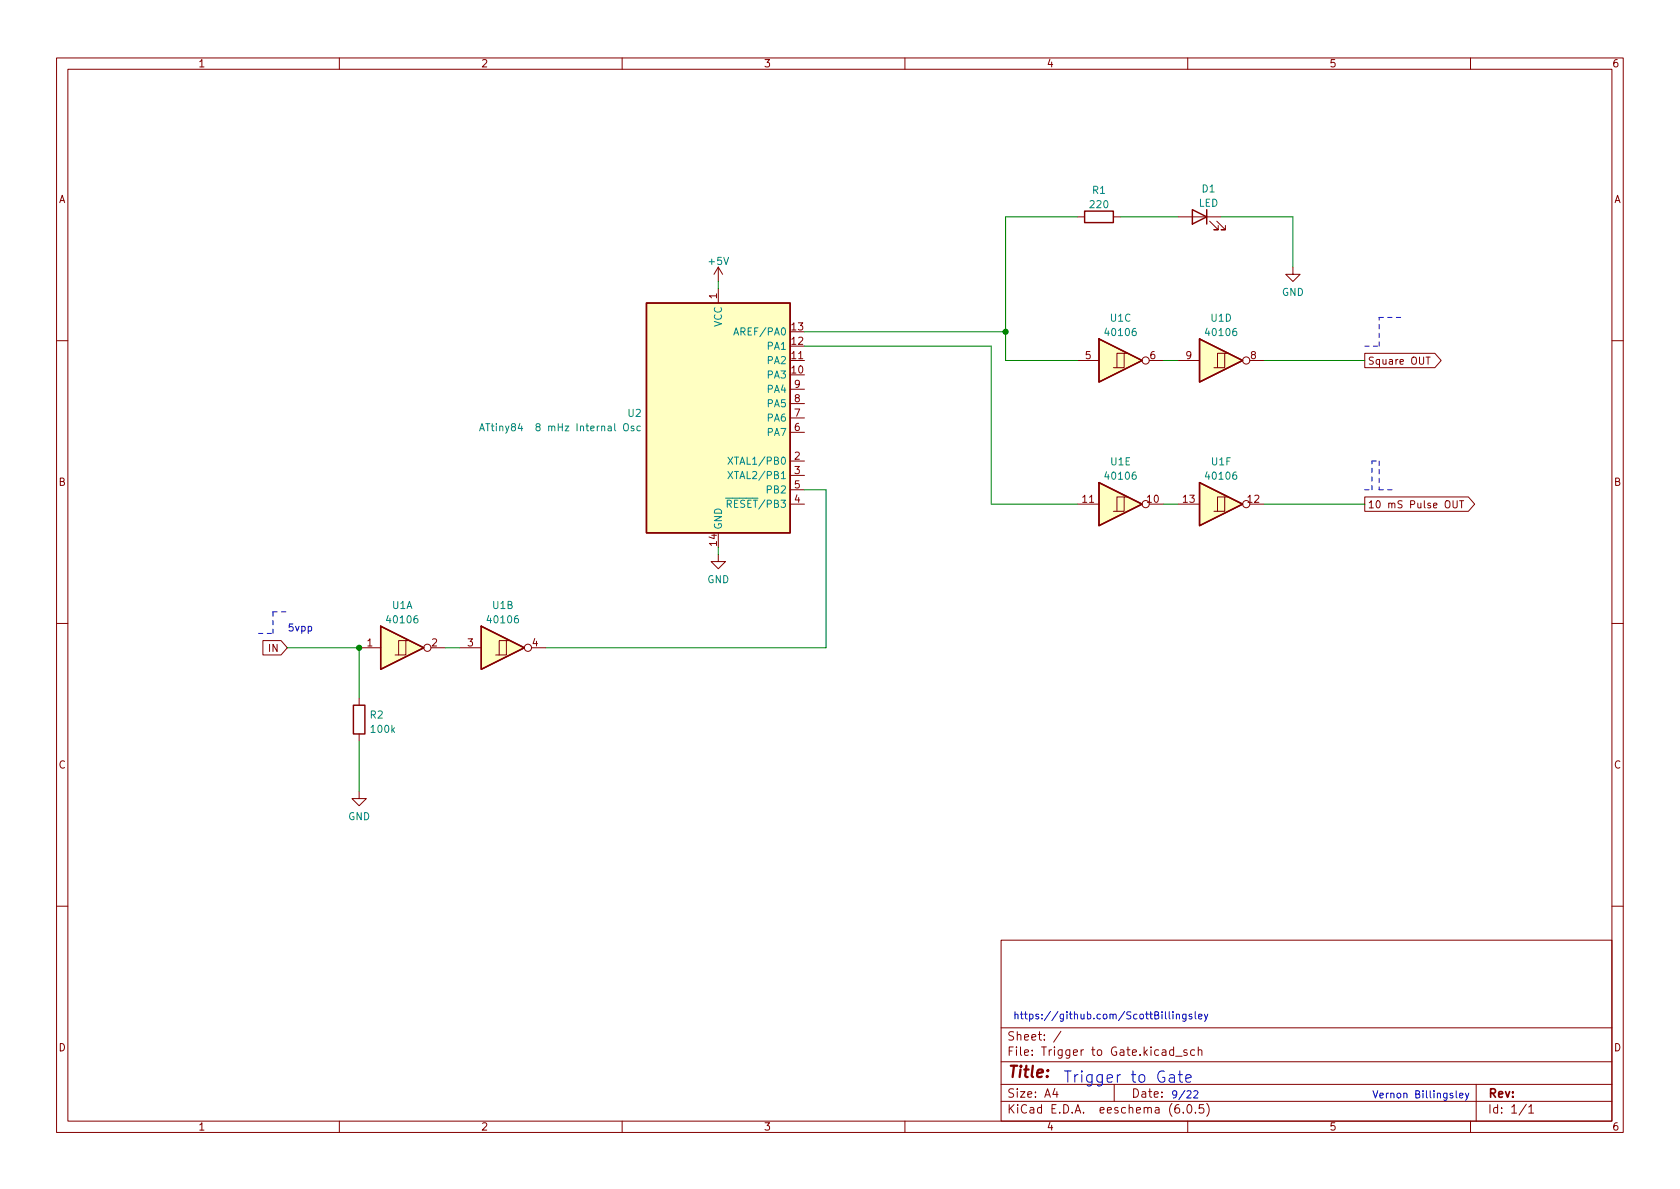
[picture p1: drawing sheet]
<svg xmlns="http://www.w3.org/2000/svg" width="297mm" height="210mm" viewBox="0 0 297 210" stroke-linecap="round" stroke-linejoin="round" font-family="sans-serif">
<g fill="none" stroke="#840000" stroke-width=".18">
<path d="M10 10.2h277v190.1h-277zM12 12.2h273v186.1h-273zM60 10.2v2M110 10.2v2M160 10.2v2M210 10.2v2M260 10.2v2M190.5 38.3h1.3M196.8 38.3h1.3M208.3 38.3h7.6M213.9 39.1l1.5 1.5h-.8h.8v-.7M215.1 39.1l1.6 1.5h-.8h.8v-.7"/>
<path d="M127 47.2v2.6M127 51v2.6M127 47.2l-.8 1.3M127 47.2l.8 1.3M228.6 47.2v1.3h1.3l-1.3 1.3-1.3-1.3h1.3M10 60.2h2M139.7 63.7h2.5M139.7 76.4h2.5M139.7 73.9h2.5M139.7 71.4h2.5M139.7 68.8h2.5M190.5 63.7h3.8"/>
<path d="M198.8 62.5h-1.3v2.5M199.4 62.5h-.6v2.5h-2M203.2 63.7h2.5M208.3 63.7h3.8M216.5 62.5h-1.2v2.5M217.2 62.5h-.7v2.5h-1.9M221 63.7h2.5M241.3 62.5h12.4l1.1 1.2-1.1 1.3h-12.4zM252.1 63.1h.8M252.5 63.1v1.3M285 60.2h2M127 98v1.3h1.3l-1.3 1.3-1.3-1.3h1.3"/>
<path d="M139.7 89.1h2.5M139.7 81.5h2.5M139.7 84.1h2.5M139.7 86.6h2.5M190.5 89.1h3.8M198.8 87.9h-1.3v2.5M199.4 87.9h-.6v2.5h-2M203.2 89.1h2.5M208.3 89.1h3.8M216.5 87.9h-1.2v2.5M217.2 87.9h-.7v2.5h-1.9M221 89.1h2.5"/>
<path d="M241.3 87.9h18.3l1.1 1.2-1.1 1.3h-18.3zM256.9 88.5v1.1l.3 .2h.2l.2-.2v-1.1M258.1 88.5h.7M258.4 88.5v1.3M10 110.2h2M46.5 113.3h3.2l1.1 1.2-1.1 1.3h-3.2zM63.5 114.5h3.8M71.8 113.3h-1.3v2.5M72.4 113.3h-.6v2.5h-2M76.2 114.5h2.5M81.3 114.5h3.8M89.5 113.3h-1.2v2.5"/>
<path d="M90.2 113.3h-.7v2.5h-1.9M94 114.5h2.5M285 110.2h2M63.5 139.9v1.3h1.3l-1.3 1.3-1.3-1.3h1.3M63.5 123.4v1.3M63.5 129.8v1.3M10 160.2h2M177 166.3h108v32h-108zM285 160.2h2M60 198.3v2M110 198.3v2M160 198.3v2"/>
<path d="M177 194.8h108M177 191.8h108M177 187.8h108M177 181.8h108M186.5 192.5l-.4 1h1M186.9 193v1M187.6 182.4l-1.3 1.9M197 191.8v3M207.5 185.7l-.4-.1-.3 .3v.4l.1 .3h.6M207.5 185.1v1.5M207.9 186.8h1.1M208.4 195.3a.59 .59 0 0 0-.7 .7v.5l.2 .3h.4l.2-.1 .1-.5-.2-.2-.4-.1-.3 .3"/>
<path d="M209.2 196.7v.1M209.9 185.7l-.4-.1-.2 .2 .1 .3 .5 .1v.4h-.6M210 198.3v2M210.1 195.4l.1-.1a.81 .81 0 0 1 .6 .7 .81 .81 0 0 1-.3 .8h-.1a.81 .81 0 0 1-.6-.6 .81 .81 0 0 1 .3-.8zM211.2 185.7l-.4-.1-.3 .3v.4l.1 .3h.6M211.4 196.7v.1M211.9 185.8l.2-.2 .3 .1 .1 .9M211.9 185.1v1.5M212.8 195.3h-.7l-.1 .7 .2-.1 .5 .1 .2 .2-.1 .5-.2 .1-.6-.1M213.4 195.1a1.72 1.72 0 0 1 0 2.3M260 198.3v2M261 191.8v6.5"/>
<path d="M269.9 195.3l-1.3 1.9M270.3 195.8l.4-.5v1.5M270.3 196.8h.9"/>
<circle cx="202.6" cy="63.7" r=".63"/>
<circle cx="220.3" cy="63.7" r=".63"/>
<circle cx="202.6" cy="89.1" r=".63"/>
<circle cx="220.3" cy="89.1" r=".63"/>
<circle cx="75.6" cy="114.5" r=".63"/>
<circle cx="93.3" cy="114.5" r=".63"/>
</g>
<g fill="#ffffc2" stroke="#ffffc2" stroke-width=".18">
<path d="M212.1 85.3l7.6 3.8-7.6 3.9z"/>
<path d="M114.3 53.6h25.4v40.6h-25.4z"/>
<path d="M85.1 110.7l7.6 3.8-7.6 3.9z"/>
<path d="M194.3 59.9l7.6 3.8-7.6 3.9z"/>
<path d="M67.3 110.7l7.6 3.8-7.6 3.9z"/>
<path d="M194.3 85.3l7.6 3.8-7.6 3.9z"/>
<path d="M212.1 59.9l7.6 3.8-7.6 3.9z"/>
</g>
<path d="M191.8 37.3h5v2.1h-5zM210.8 37.1l2.6 1.2-2.6 1.3zM213.4 37.1v2.5M114.3 53.6h25.4v40.6h-25.4zM194.3 59.9l7.6 3.8-7.6 3.9zM212.1 59.9l7.6 3.8-7.6 3.9zM194.3 85.3l7.6 3.8-7.6 3.9zM212.1 85.3l7.6 3.8-7.6 3.9zM67.3 110.7l7.6 3.8-7.6 3.9zM85.1 110.7l7.6 3.8-7.6 3.9zM62.5 124.7h2v5.1h-2z" fill="none" stroke="#840000" stroke-width=".25"/>
<path d="M129.7 59.2l.5-1.2 .4 1.2M84.8 76.2l.4-1.3 .4 1.3M84.9 75.8h.6M85.9 74.9h.7M86.2 74.9v1.3M110.3 75.1l.3-.2a.43 .43 0 0 1 .5 .4v.5a.42 .42 0 0 1-.4 .4 .42 .42 0 0 1-.4-.4zM112.1 75.4l-.3-.1-.2 .2v.2l.5 .1v.3h-.5M113.2 75.4l-.3-.1-.3 .3 .1 .5h.5M128.7 80.8l.9 1.3M128.7 83.4l.9 1.2M129.6 80.8l-.9 1.3M129.6 83.4l-.9 1.2" fill="none" stroke="#008484" stroke-width=".18"/>
<g fill="none" stroke="#0000c2" stroke-width=".18">
<path d="M206.1 178.9v1.1l.1 .2M206.7 178.9v1.1l.2 .2M207.4 178.9v.1M207.4 179.3v.9M208 179.5l.2-.2 .3 .1v.8M208 179.3v.9M209.7 179.3v1.1l-.3 .2-.3-.1M209.7 179.4l-.4-.1-.2 .3 .1 .5h.5M210.7 179.4l-.3-.1-.2 .2 .1 .2 .4 .1v.3h-.5M211.3 178.9v1.1l.2 .2M211.9 179.8l.6-.2v-.2l-.4-.1-.2 .2 .1 .6h.5M213 179.3l.3 .9"/>
<path d="M213.6 179.3l-.5 1.2-.1 .1M206.8 190.1l.2-.1 .6 .1 .1 1.3M207.7 190.5l-.7 .1a.39 .39 0 0 0-.3 .4 .39 .39 0 0 0 .3 .4l.7-.1M208.3 190h.8M208.6 189.4v1.7l.1 .2 .4 .1M209.7 190.7l.9-.2-.1-.4-.6-.1-.2 .3 .1 1 .1 .1 .6-.1M211.1 193l.5-.1 .2 .3-.8 .9h.8M257.5 192.9v1.1l.1 .1M258.1 193.7l.6-.1-.1-.2-.4-.1-.1 .2v.6h.5M259.1 193.3l.3 .8M259.7 193.3l-.4 1.2-.2 .1"/>
</g>
<path d="M243.8 56.1h3.8M241.3 61.2h2.5M243.8 61.2v-5.1M241.3 86.6h1.3M242.6 81.5h1.2M242.6 86.6v-5.1M243.8 86.6h2.6M243.8 81.5v5.1M45.7 112h2.6M48.3 108.2h2.5M48.3 112v-3.8" fill="none" stroke="#0000c2" stroke-width=".18" stroke-dasharray=".8 .8"/>
<g fill="none" stroke="#008400" stroke-width=".18">
<path d="M190.5 38.3h-12.7v25.4h12.7M198.1 38.3h10.2M215.9 38.3h12.7v8.9M127 49.8v1.2M142.2 58.7h35.6M142.2 61.2h33.1v27.9h15.2M205.7 63.7h2.6M223.5 63.7h17.8M127 96.8v1.2M142.2 86.6h3.8v27.9h-49.5M205.7 89.1h2.6M223.5 89.1h17.8"/>
<path d="M50.8 114.5h12.7v8.9M78.7 114.5h2.6M63.5 131.1v8.8"/>
</g>
<g fill="#008400" stroke="#008400" stroke-width=".18">
<circle cx="177.8" cy="58.7" r=".46"/>
<circle cx="63.5" cy="114.5" r=".46"/>
</g>
<text font-size="2.8" fill="#840000" x="178" y="190.6">Title:</text>
<text font-size="2.8" fill="#0000c2" x="188" y="191.5">Trigger to Gate</text>
<g font-size="2.1" fill="#840000">
<text x="178" y="184">Sheet: /</text>
<text x="178" y="186.7">File: Trigger to Gate.kicad_sch</text>
<text x="178" y="196.9">KiCad E.D.A. eeschema (6.0.5)</text>
<text x="178" y="194.1">Size: A4</text>
<text x="200" y="194.1">Date:</text>
<text x="263" y="194.1">Rev:</text>
<text x="263" y="196.9">Id: 1/1</text>
</g>
<g font-size="1.8" fill="#840000">
<text x="35" y="11.9">1</text>
<text x="85" y="11.9">2</text>
<text x="135" y="11.9">3</text>
<text x="185" y="11.9">4</text>
<text x="235" y="11.9">5</text>
<text x="285" y="11.9">6</text>
<text x="10.3" y="35.9">A</text>
<text x="285.3" y="35.9">A</text>
<text x="126.7" y="52.8" transform="rotate(-90 126.7 52.8)">1</text>
<text x="140" y="58.4">13</text>
<text x="140" y="63.5">11</text>
<text x="140" y="61">12</text>
<text x="191.9" y="63.5">5</text>
<text x="203.3" y="63.5">6</text>
<text x="209.7" y="63.5">9</text>
<text x="221.1" y="63.5">8</text>
<text x="241.8" y="64.5">Square OUT</text>
<text x="140" y="66">10</text>
<text x="140.5" y="71.1">8</text>
<text x="140.5" y="68.6">9</text>
<text x="140.5" y="76.2">6</text>
<text x="140.5" y="73.7">7</text>
<text x="140.5" y="81.3">2</text>
<text x="140.5" y="83.8">3</text>
<text x="10.3" y="85.9">B</text>
<text x="140.5" y="88.9">4</text>
<text x="140.5" y="86.4">5</text>
<text x="191.4" y="88.9">11</text>
<text x="202.9" y="88.9">10</text>
<text x="209.2" y="88.9">13</text>
<text x="220.6" y="88.9">12</text>
<text x="241.8" y="89.9">10 mS Pulse OUT</text>
<text x="285.3" y="85.9">B</text>
<text x="126.7" y="96.5" transform="rotate(-90 126.7 96.5)">14</text>
<text x="47.6" y="115.3">IN</text>
<text x="64.9" y="114.3">1</text>
<text x="76.3" y="114.3">2</text>
<text x="82.7" y="114.3">3</text>
<text x="94.1" y="114.3">4</text>
<text x="10.3" y="135.9">C</text>
<text x="285.3" y="135.9">C</text>
<text x="10.3" y="185.9">D</text>
<text x="285.3" y="185.9">D</text>
<text x="35" y="199.9">1</text>
<text x="85" y="199.9">2</text>
<text x="135" y="199.9">3</text>
<text x="185" y="199.9">4</text>
<text x="235" y="199.9">5</text>
<text x="285" y="199.9">6</text>
</g>
<g font-size="1.8" fill="#008484">
<text x="193.2" y="34.3">R1</text>
<text x="212.5" y="34">D1</text>
<text x="192.8" y="36.8">220</text>
<text x="211.9" y="36.6">LED</text>
<text x="125.4" y="46.8">+5V</text>
<text x="226.6" y="52.3">GND</text>
<text x="127.6" y="57.8" transform="rotate(-90 127.6 57.8)">VCC</text>
<text x="130.4" y="59.3">AREF/PA0</text>
<text x="195.7" y="59.4">40106</text>
<text x="196.4" y="56.9">U1C</text>
<text x="213.4" y="59.4">40106</text>
<text x="214.1" y="56.9">U1D</text>
<text x="135.8" y="64.4">PA2</text>
<text x="135.8" y="61.8">PA1</text>
<text x="135.8" y="66.9">PA3</text>
<text x="135.8" y="69.5">PA4</text>
<text x="86.9" y="76.2">ATtiny84 8 mHz Internal Osc</text>
<text x="111.1" y="73.7">U2</text>
<text x="135.8" y="77.1">PA7</text>
<text x="135.8" y="74.5">PA6</text>
<text x="135.8" y="72">PA5</text>
<text x="129.7" y="82.2">XTAL1/PB0</text>
<text x="196.4" y="82.3">U1E</text>
<text x="214.2" y="82.3">U1F</text>
<text x="128" y="89.8">~{RESET}/PB3</text>
<text x="129.7" y="84.7">XTAL2/PB1</text>
<text x="135.8" y="87.2">PB2</text>
<text x="195.7" y="84.8">40106</text>
<text x="213.4" y="84.8">40106</text>
<text x="127.6" y="93.7" transform="rotate(-90 127.6 93.7)">GND</text>
<text x="69.4" y="107.7">U1A</text>
<text x="87.1" y="107.7">U1B</text>
<text x="125" y="103.1">GND</text>
<text x="68.7" y="110.2">40106</text>
<text x="86.4" y="110.2">40106</text>
<text x="65.5" y="127">R2</text>
<text x="65.7" y="129.6">100k</text>
<text x="61.5" y="145">GND</text>
</g>
<g font-size="1.8" fill="#0000c2">
<text x="50.8" y="111.7">5vpp</text>
<text x="179.1" y="180.2">https://github.com/ScottBillingsley</text>
<text x="207" y="194.2">9/22</text>
<text x="242.6" y="194.2">Vernon Billingsley</text>
</g>
</svg>
